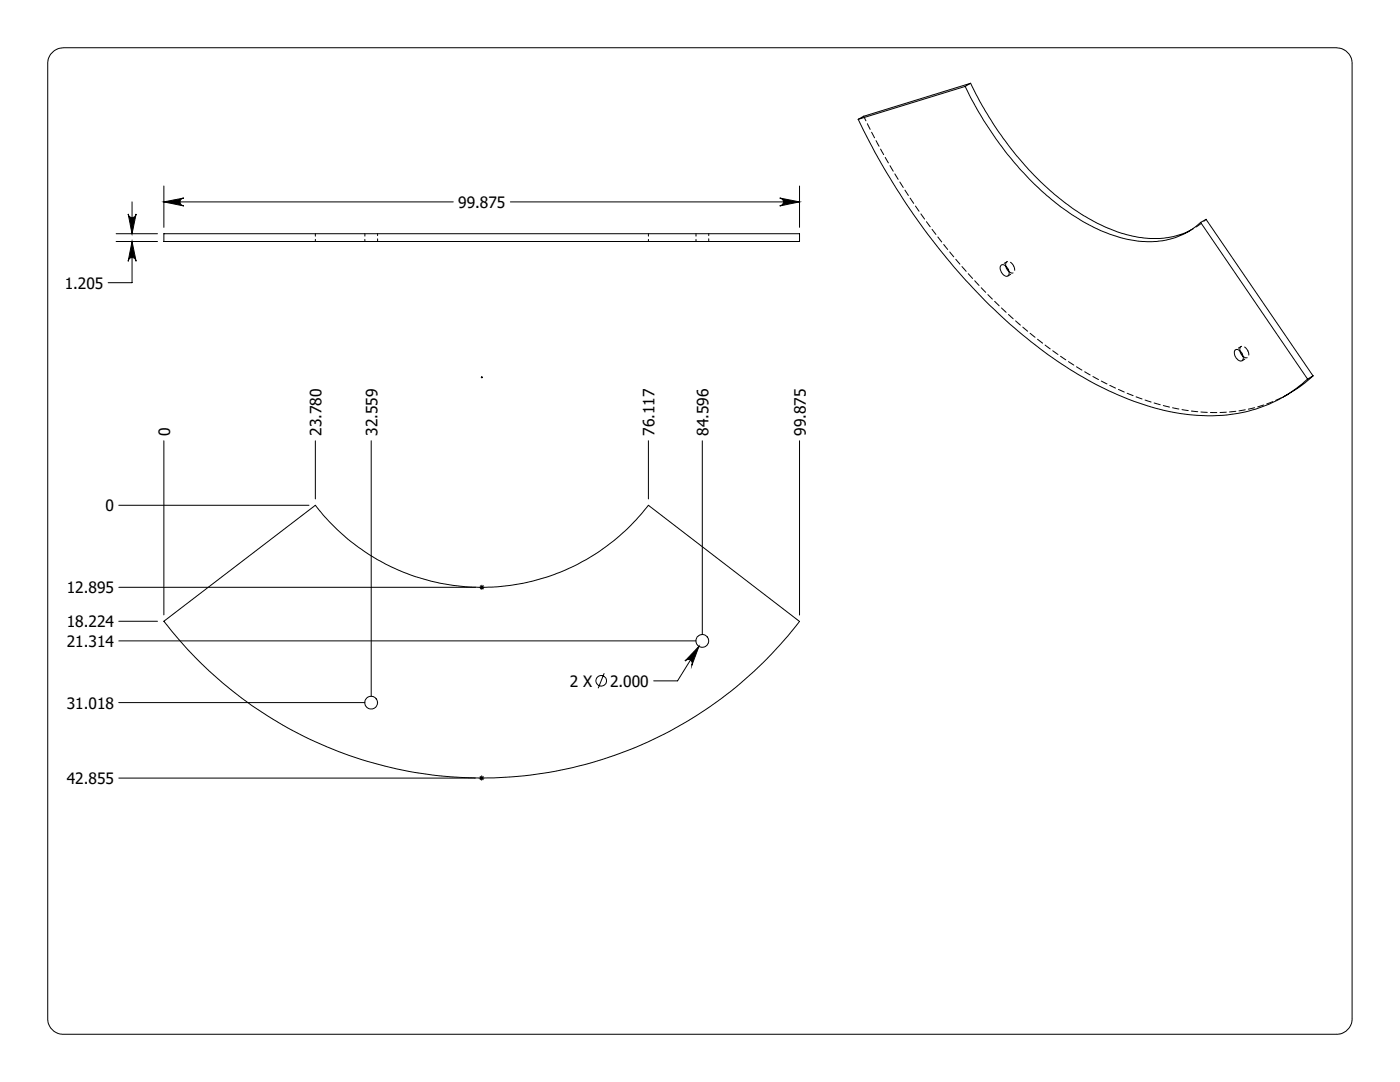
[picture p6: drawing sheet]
<svg xmlns="http://www.w3.org/2000/svg" width="279mm" height="216mm" viewBox="0 0 279 216" stroke-linecap="round" stroke-linejoin="round" font-family="sans-serif">
<g fill="none" stroke="#000" stroke-width=".2">
<path d="M10.2 10.8a3.3 3.3 0 0 1 2.5-1.3h254a3.2 3.2 0 0 1 3.1 3.2v190.5a3.1 3.1 0 0 1-3.1 3.2h-254a3.1 3.1 0 0 1-3.2-3.2v-190.5a2.93 2.93 0 0 1 .7-1.9zM192.6 17.3a64.1 64.1 0 0 0 21.7 25.8 28.1 28.1 0 0 0 15.7 5.1 14.7 14.7 0 0 0 9.6-3.8M192.6 17.3l-21.3 6.5M193.7 16.6a63.9 63.9 0 0 0 21.2 25.6 27.7 27.7 0 0 0 16.6 5.4 15.4 15.4 0 0 0 6.1-1.7M193.7 16.6l-21.4 6.6-1 .6M193.7 16.6l-1.1 .7M32.7 37.1v8.3M155.6 39.5l4 .8-4 .8a.79 .79 0 0 0 .8-.8 .79 .79 0 0 0-.8-.8zM159.6 37.1v8.3M171.3 23.8a129.3 129.3 0 0 0 32.8 43.1 70.9 70.9 0 0 0 28.2 15 33.4 33.4 0 0 0 21.6-1.6 26.6 26.6 0 0 0 7-4.7M23.2 46.6h8.2M23.2 48.2h8.2"/>
<path d="M25.6 42.7a.79 .79 0 0 0 .8 .7 .79 .79 0 0 0 .8-.7l-.8 3.9zM26.4 48.2v8.2h-4.8M26.4 40.3v6.3M26.4 48.2l.8 3.9a.79 .79 0 0 0-.8-.7 .79 .79 0 0 0-.8 .7zM32.7 40.3h57.8M32.7 46.6h126.9v1.6h-126.9zM32.7 40.3l4-.8a.79 .79 0 0 0-.8 .8 .79 .79 0 0 0 .8 .8zM101.8 40.3h57.8M199.9 52.8a1.53 1.53 0 0 1 1.3 2.2 1.28 1.28 0 0 1-1.6-1.2 .86 .86 0 0 1 .3-1zM200.7 53.1l.3 .7 .4 .4M239.6 44.4l21.3 31.2M239.6 44.4l1.1-.6 21.3 31.2"/>
<path d="M96 75.3h.3M96.2 75.1v.3M246.5 69.9a1.26 1.26 0 0 1 1.6 1.2 .65 .65 0 0 1-.3 .9 .65 .65 0 0 1-.9-.4l-.3-.4a1.34 1.34 0 0 1-.1-1.3zM247.4 70l.3 .6 .4 .6M262 75a27.1 27.1 0 0 1-5.9 4.2M262 75l-1.1 .6M32.7 87.9v34.8M62.9 87.9v11.7M74.1 87.9v51M129.4 87.9v11.7M140.2 87.9v38.7M159.6 87.9v34.8"/>
<path d="M23.7 117.2h71.2M23.7 100.8h38M95.6 117.2h1.1M95.8 116.8l.7 .7M96.2 116.7v1M96.5 116.8l-.7 .7M23.7 124h7.7M23.7 127.9h115.2M32.7 124l30.2-23.2a41.9 41.9 0 0 0 66.5 0l30.2 23.2a80 80 0 0 1-126.9 0zM120.6 134.3l-1.2 3M139.5 129l-4.3 6.9h-4.7M139.5 129l-1.4 3.8a.81 .81 0 0 0-.3-1.1 .81 .81 0 0 0-1.1 .2z"/>
<path d="M23.7 155.3h71.2M23.7 140.2h49.1M95.6 155.3h1M95.8 154.9l.7 .7M96.1 154.7v1.1M96.5 154.9l-.7 .7"/>
<circle cx="120" cy="135.9" r="1.06"/>
<circle cx="140.2" cy="127.9" r="1.27"/>
<circle cx="74.1" cy="140.2" r="1.27"/>
</g>
<path d="M139.5 129l-2.8 2.9a.81 .81 0 0 1 1.1-.2 .81 .81 0 0 1 .3 1.1zM32.7 40.3l4-.8a.79 .79 0 0 0-.8 .8 .79 .79 0 0 0 .8 .8zM155.6 39.5l4 .8-4 .8a.79 .79 0 0 0 .8-.8 .79 .79 0 0 0-.8-.8zM25.6 42.7a.79 .79 0 0 0 .8 .7 .79 .79 0 0 0 .8-.7l-.8 3.9zM26.4 48.2l.8 3.9a.79 .79 0 0 0-.8-.7 .79 .79 0 0 0-.8 .7z" fill="#000"/>
<path d="M62.9 46.6v1.6M72.8 46.6v1.6M75.4 48.2v-1.6M129.4 46.6v1.6M138.9 46.6v1.6M141.4 48.2v-1.6" fill="none" stroke="#000" stroke-width=".2" stroke-dasharray="1.3 .6" stroke-dashoffset=".8"/>
<path d="M172.4 23.2a127.7 127.7 0 0 0 35.4 45 66.6 66.6 0 0 0 27.2 13.4 31.6 31.6 0 0 0 22.2-3M202.3 53.1l-.2-.4a.74 .74 0 0 0-.6-.5 .74 .74 0 0 0-.8 .3v.6M249 70l-.2-.4a.74 .74 0 0 0-.6-.5 .74 .74 0 0 0-.7 .3v.6" fill="none" stroke="#000" stroke-width=".2" stroke-dasharray="1.3 .6" stroke-dashoffset=".2"/>
<path d="M201 52.2l-1.1 .7M201.2 55.1l1-.7M237.1 46.3l1.1-.7M240.7 43.7l-1.4 1.2-1.7 1M247.7 69.1l-1.1 .7M247.9 72l1.1-.7" fill="none" stroke="#000" stroke-width=".2" stroke-dasharray="1.3 .6" stroke-dashoffset=".6"/>
<path d="M201.4 54.2a.65 .65 0 0 0 .9 .2 .65 .65 0 0 0 .1-1l-.1-.3M248.1 71.1a.65 .65 0 0 0 .9 .2 .65 .65 0 0 0 .2-.9l-.2-.4" fill="none" stroke="#000" stroke-width=".2" stroke-dasharray="1.3 .6" stroke-dashoffset=".4"/>
<g font-size="3.1">
<text x="91.4" y="41.5">99.875</text>
<text x="12.9" y="57.6">1.205</text>
<text x="34" y="87" transform="rotate(-90 34 87)">0</text>
<text x="64.2" y="87" transform="rotate(-90 64.2 87)">23.780</text>
<text x="75.3" y="87" transform="rotate(-90 75.3 87)">32.559</text>
<text x="130.6" y="87" transform="rotate(-90 130.6 87)">76.117</text>
<text x="141.4" y="87" transform="rotate(-90 141.4 87)">84.596</text>
<text x="160.8" y="87" transform="rotate(-90 160.8 87)">99.875</text>
<text x="21.1" y="102">0</text>
<text x="13.3" y="118.4">12.895</text>
<text x="13.3" y="125.2">18.224</text>
<text x="13.3" y="129.1">21.314</text>
<text x="113.7" y="137">2 X</text>
<text x="121.7" y="137">2.000</text>
<text x="13.3" y="141.4">31.018</text>
<text x="13.3" y="156.4">42.855</text>
</g>
</svg>
